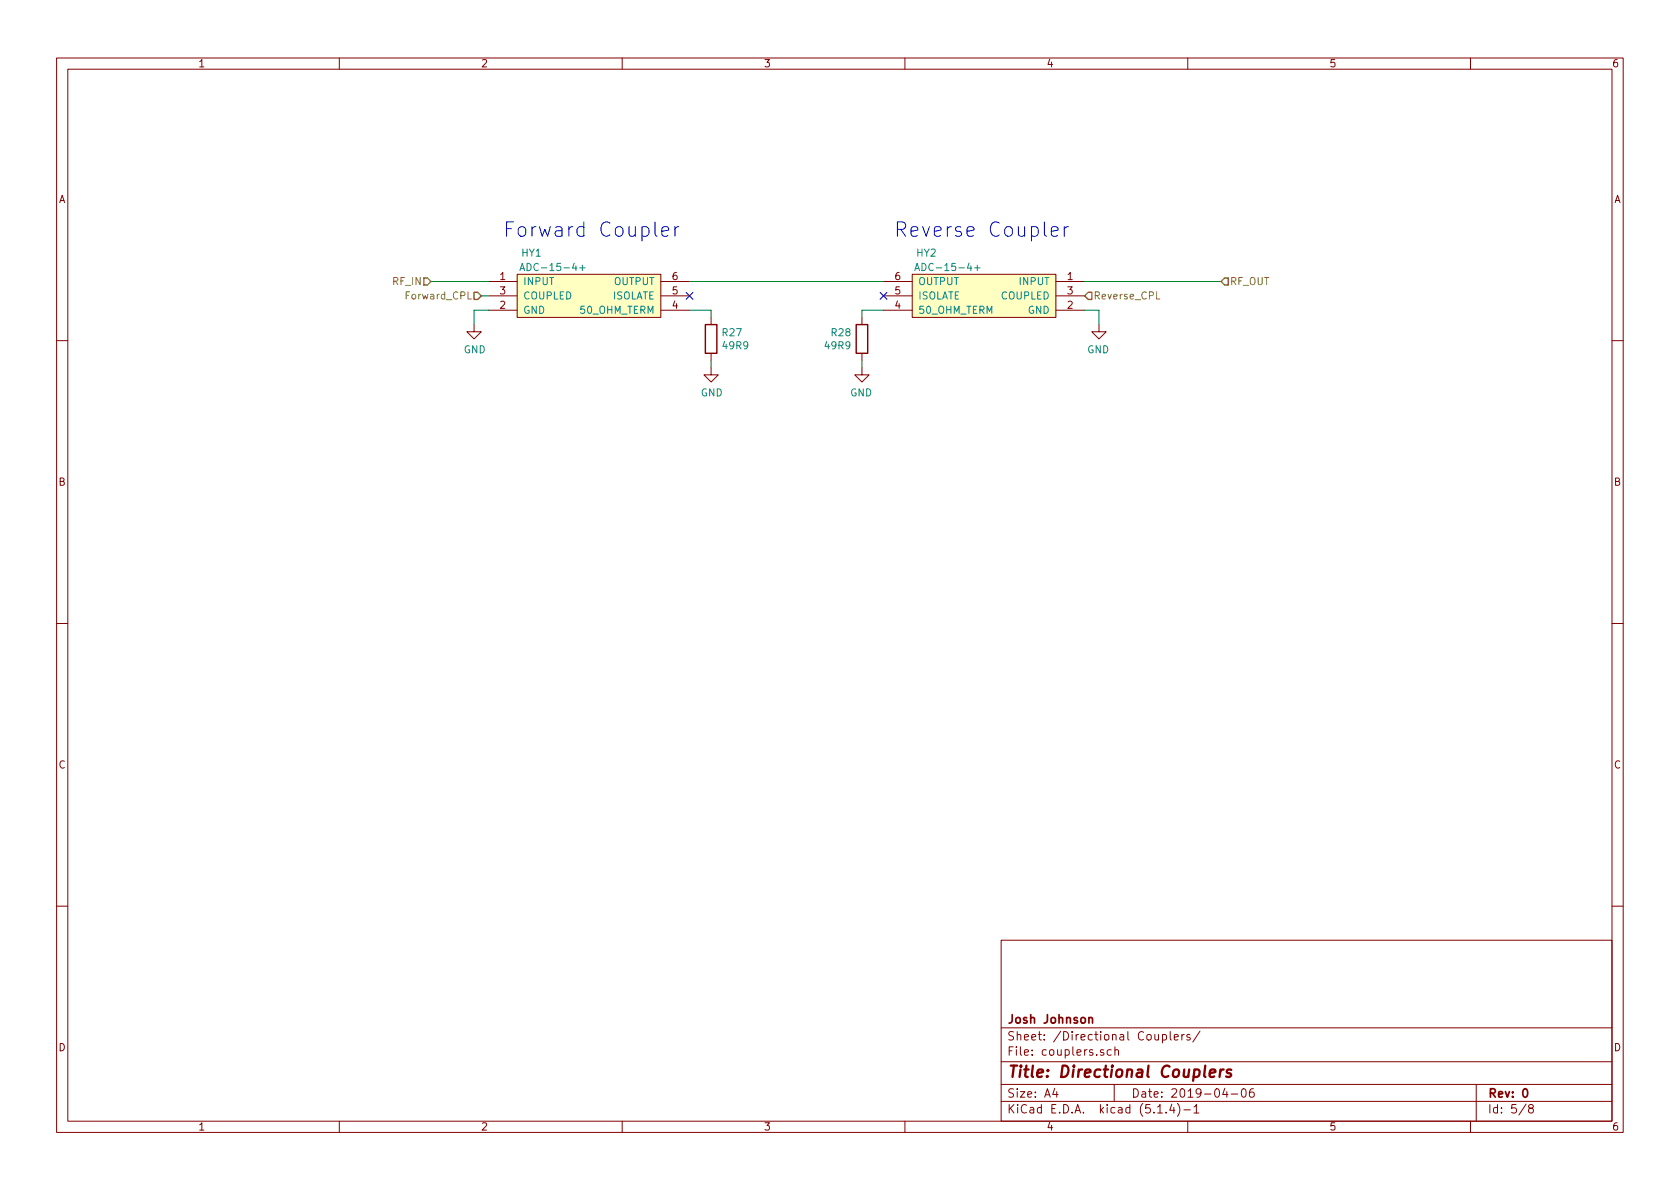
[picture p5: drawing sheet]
<svg xmlns="http://www.w3.org/2000/svg" width="297mm" height="210mm" viewBox="0 0 297 210" stroke-linecap="round" stroke-linejoin="round" font-family="sans-serif">
<g fill="none" stroke="#840000" stroke-width=".18">
<path d="M10 10.3h277v189.9h-277zM12 12.2h273v186.1h-273zM60 10.3v1.9M110 10.3v1.9M160 10.3v1.9M210 10.3v1.9M260 10.3v1.9M83.8 57.4v1.3h1.3l-1.3 1.2-1.3-1.2h1.3M86.4 49.8h5M86.4 54.9h5M86.4 52.3h5M91.4 48.5h25.4v7.6h-25.4z"/>
<path d="M116.8 49.8h5.1M116.8 54.9h5.1M116.8 52.3h5.1M125.7 56.1v1.3M152.4 56.1v1.3M156.2 49.8h5.1M156.2 54.9h5.1M156.2 52.3h5.1M161.3 48.5h25.4v7.6h-25.4zM186.7 49.8h5.1M186.7 54.9h5.1M186.7 52.3h5.1"/>
<path d="M194.3 57.4v1.3h-1.3l1.3 1.2 1.3-1.2h-1.3M10 60.2h2M125.7 65v1.3h1.3l-1.3 1.3-1.2-1.3h1.2M125.7 62.5v1.2M152.4 65v1.3h-1.3l1.3 1.3 1.3-1.3h-1.3M152.4 62.5v1.2M285 60.2h2M10 110.3h2M285 110.3h2M10 160.2h2M177 166.3h108v32h-108zM285 160.2h2"/>
<path d="M60 198.3v1.9M110 198.3v1.9M160 198.3v1.9M177 194.8h108M177 191.8h108M177 187.8h108M177 181.8h108M186.5 192.5l-.4 1h1M186.8 193v1M195.1 185.7l-.3-.1-.2 .2v.2l.5 .2v.3h-.5M196.5 185.7l-.4-.1-.3 .3v.6l.3 .1 .4-.1M197 191.8v3"/>
<path d="M197.1 185.7l.2-.1 .4 .1 .1 .9M197.1 185.1v1.5M204.7 196.8h.8M205.5 183l.5-.1 .2 .3-.1 .6h-.6M205.5 182.9v1.5M206.2 196.7v.1M206.9 182.4v1.3l.2 .2M207.2 195.2l-.4 1.1h.9M207.5 195.8v1M207.6 183.4l.7-.1v-.3l-.5-.1-.2 .2 .1 .7h.6M208.2 195.1a1.71 1.71 0 0 1 0 2.3M209 182.9v1"/>
<path d="M209.3 196.3h1.2M209.4 182.9l-.4 .3M210 198.3v1.9M210.4 183l-.4-.1-.2 .2 .1 .3 .5 .1v.3h-.6M211.1 195.8l.4-.5v1.5M211.1 196.8h.9M212.2 182.3l-1.3 2M216.6 192.5l-.4 1h.9M216.9 193v1M217.7 193.5h1.1M219.6 192.7l.4-.2a.94 .94 0 0 1 0 1.5 .82 .82 0 0 1-.4-1.3zM221.6 192.5a.59 .59 0 0 0-.7 .7l.1 .7 .2 .1 .5-.1 .1-.5-.2-.2-.4-.1-.3 .3"/>
<path d="M260 198.3v1.9M261 191.8v6.5M269.8 195.2l-1.2 2M270.6 196l-.3-.2v-.2l.3-.3h.2l.3 .3-.1 .2-.6 .2a.48 .48 0 0 0-.1 .7l.3 .1 .4-.1a.48 .48 0 0 0-.2-.7"/>
</g>
<path d="M192.5 180.1l.2-.2 .4 .1 .1 .9M269.4 192.7l.2-.2a.8 .8 0 0 1 .5 .8 .8 .8 0 0 1-.5 .7l-.2-.1-.2-.4z" fill="none" stroke="#840000" stroke-width=".3"/>
<path d="M213.9 189.8l1-.2-.1-.4h-.7l-.3 1 .3 .2 .6-.1M215.8 189.1l-.2 1.3M216.4 189.1a.54 .54 0 0 0-.7 .4M217.7 189.2l-.5-.1-.2 .1-.1 .3 .2 .3 .5 .1 .1 .3-.1 .1-.3 .1-.5-.1" fill="none" stroke="#840000" stroke-width=".41"/>
<g fill="#ffffc2" stroke="#ffffc2" stroke-width=".18">
<path d="M91.4 48.5h25.4v7.6h-25.4z"/>
<path d="M161.3 48.5h25.4v7.6h-25.4z"/>
</g>
<path d="M91.9 47.8l.4-1.2 .5 1.2M92 47.5h.6M102.5 47.4h1M103 46.9v.9M161.7 47.8l.5-1.2 .4 1.2M161.8 47.5h.7M172.3 47.4h1M172.8 46.9v.9" fill="none" stroke="#008484" stroke-width=".18"/>
<path d="M124.7 57.4h2v5.1h-2zM151.4 57.4h2v5.1h-2z" fill="none" stroke="#840000" stroke-width=".25"/>
<path d="M76.2 49.8h10.2M85.1 52.3h1.3M86.4 54.9h-2.6v2.5M121.9 54.9h3.8v1.2M121.9 49.8h34.3M156.2 54.9h-3.8v1.2M191.8 54.9h2.5v2.5M191.8 49.8h24.1M125.7 63.7v1.3M152.4 63.7v1.3" fill="none" stroke="#008400" stroke-width=".18"/>
<path d="M74.9 49.1h.7l.6 .7-.6 .6h-.7zM83.8 51.7h.7l.6 .6-.6 .7h-.7zM192.4 51.7h.6v1.3h-.6l-.6-.7zM215.9 49.8l.6-.7h.7v1.3h-.7z" fill="none" stroke="#848400" stroke-width=".25"/>
<path d="M204.5 51.6v1.3h.6" fill="none" stroke="#848400" stroke-width=".18"/>
<path d="M117 40.9l1.2-.2-.1-.5-.7-.1-.4 .3v1l.1 .3 .3 .1 .7-.1M119.3 40.1v1.7M120 40.1a.64 .64 0 0 0-.7 .5M158.7 40.6h.9a.68 .68 0 0 0 .5-.7 .68 .68 0 0 0-.5-.7h-.9v2.6M159.3 40.6l.8 1.2M188.9 40.1a.69 .69 0 0 0-.7 .5" fill="none" stroke="#0000c2" stroke-width=".18"/>
<path d="M121.3 51.7l1.2 1.2M122.5 51.7l-1.2 1.2M155.6 51.7l1.2 1.2M156.8 51.7l-1.2 1.2" fill="none" stroke="#000084" stroke-width=".18"/>
<g font-size="3.5" fill="#0000c2">
<text x="88.9" y="41.9">Forward Coupler</text>
<text x="161.1" y="41.9">Reverse Coupler</text>
</g>
<text font-size="2.8" fill="#840000" x="178" y="190.5">Title: Directional Couplers</text>
<g font-size="2.1" fill="#840000">
<text x="178" y="184">Sheet: /Directional Couplers/</text>
<text x="178" y="181">Josh Johnson</text>
<text x="178" y="186.7">File: couplers.sch</text>
<text x="178" y="196.9">KiCad E.D.A. kicad (5.1.4)-1</text>
<text x="178" y="194.1">Size: A4</text>
<text x="200" y="194.1">Date: 2019-04-06</text>
<text x="263" y="194.1">Rev: 0</text>
<text x="263" y="196.9">Id: 5/8</text>
</g>
<g font-size="1.8" fill="#840000">
<text x="35" y="11.9">1</text>
<text x="85" y="11.9">2</text>
<text x="135" y="11.9">3</text>
<text x="185" y="11.9">4</text>
<text x="235" y="11.9">5</text>
<text x="285" y="11.9">6</text>
<text x="10.4" y="35.9">A</text>
<text x="285.4" y="35.9">A</text>
<text x="88.4" y="49.5">1</text>
<text x="88.4" y="52.1">3</text>
<text x="118.9" y="52.1">5</text>
<text x="118.9" y="49.5">6</text>
<text x="158.3" y="52.1">5</text>
<text x="158.3" y="49.5">6</text>
<text x="188.7" y="49.5">1</text>
<text x="188.7" y="52.1">3</text>
<text x="88.4" y="54.6">2</text>
<text x="118.9" y="54.6">4</text>
<text x="158.3" y="54.6">4</text>
<text x="188.7" y="54.6">2</text>
<text x="10.4" y="85.9">B</text>
<text x="285.4" y="85.9">B</text>
<text x="10.4" y="135.9">C</text>
<text x="285.4" y="135.9">C</text>
<text x="10.4" y="185.9">D</text>
<text x="285.4" y="185.9">D</text>
<text x="35" y="199.9">1</text>
<text x="85" y="199.9">2</text>
<text x="135" y="199.9">3</text>
<text x="185" y="199.9">4</text>
<text x="235" y="199.9">5</text>
<text x="285" y="199.9">6</text>
</g>
<g font-size="1.8" fill="#008484">
<text x="92.3" y="45.4">HY1</text>
<text x="93.3" y="47.9">ADC-15-4+</text>
<text x="162.1" y="45.4">HY2</text>
<text x="163.1" y="47.9">ADC-15-4+</text>
<text x="92.5" y="50.4">INPUT</text>
<text x="92.5" y="53">COUPLED</text>
<text x="108.2" y="53">ISOLATE</text>
<text x="108.6" y="50.4">OUTPUT</text>
<text x="162.3" y="53">ISOLATE</text>
<text x="162.3" y="50.4">OUTPUT</text>
<text x="177" y="53">COUPLED</text>
<text x="180.4" y="50.4">INPUT</text>
<text x="92.5" y="55.5">GND</text>
<text x="102.7" y="55.5">50_OHM_TERM</text>
<text x="127.8" y="59.5">R27</text>
<text x="147.1" y="59.5">R28</text>
<text x="162.3" y="55.5">50_OHM_TERM</text>
<text x="181.7" y="55.5">GND</text>
<text x="82" y="62.5">GND</text>
<text x="127.9" y="61.8">49R9</text>
<text x="146" y="61.8">49R9</text>
<text x="192.2" y="62.5">GND</text>
<text x="123.9" y="70.1">GND</text>
<text x="150.3" y="70.1">GND</text>
</g>
<g font-size="1.8" fill="#848400">
<text x="69.6" y="50.4">RF_IN</text>
<text x="72.1" y="53">Forward_CPL</text>
<text x="193.3" y="53">Reverse_CPL</text>
<text x="217.4" y="50.4">RF_OUT</text>
</g>
</svg>
